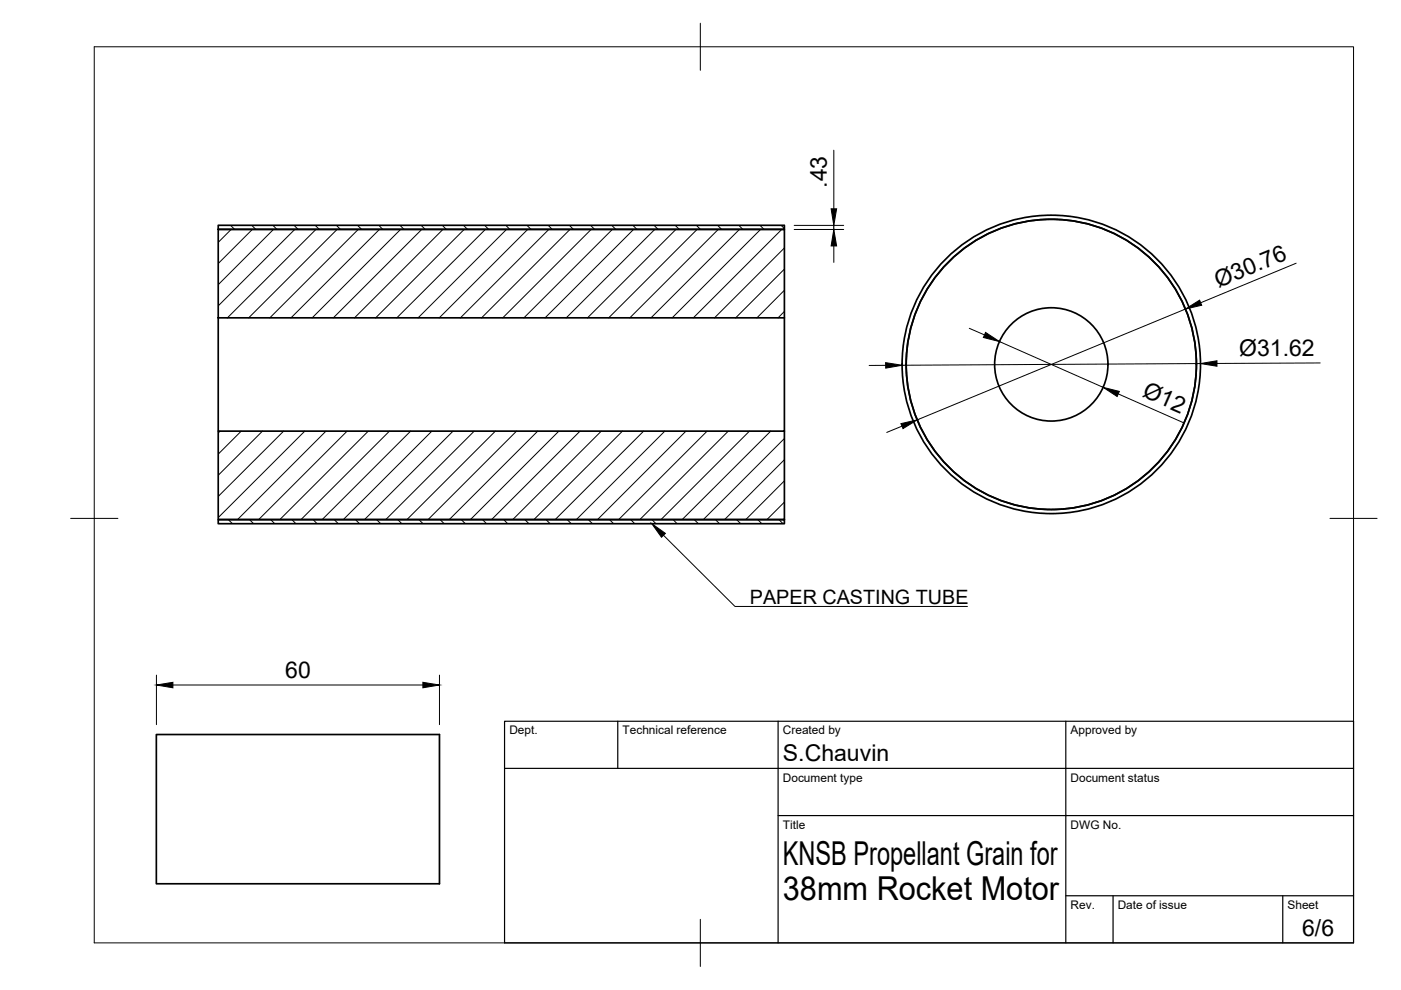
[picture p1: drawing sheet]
<svg xmlns="http://www.w3.org/2000/svg" width="297mm" height="210mm" viewBox="0 0 297 210" stroke-linecap="round" stroke-linejoin="round" font-family="sans-serif">
<!-- layer: Visible -->
<g fill="none" stroke="#000" stroke-width=".36">
<path d="M46.3 48.6h120v18.8h-120zM46.3 47.8h120v.8h-120zM46.3 67.4v24M166.3 67.4v42.8h-120v-18.8h120M46.3 110.2h120v.8h-120zM33.1 155.7h60.1v31.7h-60.1z"/>
<circle cx="222.9" cy="77.3" r="30.8"/>
<circle cx="222.9" cy="77.3" r="12"/>
<circle cx="222.9" cy="77.3" r="31.6"/>
</g>
<!-- layer: BORDER -->
<path d="M20 9.9h267v190h-267zM148.5 4.9v10M15 109.9h10M282 109.9h10M148.5 194.9v10" fill="none" stroke="#000" stroke-width=".21"/>
<!-- layer: TITLEBLOCK -->
<path d="M107 152.9h180v47h-180zM131 152.9v10M165 152.9v47M226 152.9v47M107 162.9h180M165 172.9h122M226 189.9h61M236 189.9v10M272 189.9v10" fill="none" stroke="#000" stroke-width=".25"/>
<!-- layer: Hatching -->
<g fill="none" stroke="#000" stroke-width=".21">
<path d="M48.9 47.8l.9 .9M49 48.7l-2.7 2.7M53.4 47.8l.9 .9M53.5 48.7l-7.2 7.2M57.9 47.8l.8 .9M58 48.7l-11.7 11.6M62.4 47.8l.8 .9M62.5 48.7l-16.2 16.1M66.8 47.8l.9 .9M67 48.7l-18.8 18.7M71.3 47.8l.9 .9M71.5 48.7l-18.8 18.7"/>
<path d="M75.8 47.8l.9 .9M75.9 48.7l-18.7 18.7M80.3 47.8l.9 .9M80.4 48.7l-18.7 18.7M84.8 47.8l.9 .9M84.9 48.7l-18.7 18.7M89.3 47.8l.9 .9M89.4 48.7l-18.7 18.7M93.8 47.8l.9 .9M93.9 48.7l-18.8 18.7M98.3 47.8l.8 .9M98.4 48.7l-18.8 18.7"/>
<path d="M102.8 47.8l.8 .9M102.9 48.7l-18.8 18.7M107.3 47.8l.8 .9M107.4 48.7l-18.8 18.7M111.7 47.8l.9 .9M111.9 48.7l-18.8 18.7M116.2 47.8l.9 .9M116.4 48.7l-18.8 18.7M120.7 47.8l.9 .9M120.8 48.7l-18.7 18.7M125.2 47.8l.9 .9M125.3 48.7l-18.7 18.7"/>
<path d="M129.7 47.8l.9 .9M129.8 48.7l-18.7 18.7M134.2 47.8l.9 .9M134.3 48.7l-18.8 18.7M138.7 47.8l.9 .9M138.8 48.7l-18.8 18.7M143.2 47.8l.8 .9M143.3 48.7l-18.8 18.7M147.7 47.8l.8 .9M147.8 48.7l-18.8 18.7M152.2 47.8l.8 .9M152.3 48.7l-18.8 18.7"/>
<path d="M156.7 47.8l.8 .9M156.8 48.7l-18.8 18.7M161.1 47.8l.9 .9M161.2 48.7l-18.7 18.7M165.6 47.8l.7 .6M165.7 48.7l-18.7 18.7M166.3 52.6l-14.8 14.8M166.3 57.1l-10.3 10.3M166.3 61.6l-5.8 5.8M166.3 66.1l-1.3 1.3M46.7 91.4l-.4 .4M51.1 91.4l-4.8 4.9"/>
<path d="M55.6 91.4l-9.3 9.3M60.1 91.4l-13.8 13.8M64.6 91.4l-18.3 18.3M69.1 91.4l-18.7 18.8M73.6 91.4l-18.8 18.8M78.1 91.4l-18.8 18.8M82.6 91.4l-18.8 18.8M87.1 91.4l-18.8 18.8M91.6 91.4l-18.8 18.8M96.1 91.4l-18.8 18.8M100.5 91.4l-18.7 18.8M105 91.4l-18.7 18.8"/>
<path d="M109.5 91.4l-18.7 18.8M114 91.4l-18.8 18.8M118.5 91.4l-18.8 18.8M123 91.4l-18.8 18.8M127.5 91.4l-18.8 18.8M132 91.4l-18.8 18.8M136.5 91.4l-18.8 18.8M140.9 91.4l-18.7 18.8M145.4 91.4l-18.7 18.8M149.9 91.4l-18.7 18.8M154.4 91.4l-18.7 18.8M158.9 91.4l-18.8 18.8"/>
<path d="M163.4 91.4l-18.8 18.8M166.3 93l-17.2 17.2M166.3 97.5l-12.7 12.7M48.4 110.2l.9 .8M52.9 110.2l.9 .8M57.4 110.2l.9 .8M61.9 110.2l.8 .8M66.4 110.2l.8 .8M70.9 110.2l.8 .8M75.4 110.2l.8 .8M79.8 110.2l.9 .8M84.3 110.2l.9 .8"/>
<path d="M88.8 110.2l.9 .8M93.3 110.2l.9 .8M97.8 110.2l.9 .8M102.3 110.2l.8 .8M106.8 110.2l.8 .8M111.3 110.2l.8 .8M115.8 110.2l.8 .8M120.2 110.2l.9 .8M124.7 110.2l.9 .8M129.2 110.2l.9 .8M133.7 110.2l.9 .8M138.2 110.2l.9 .8"/>
<path d="M142.7 110.2l.9 .8M147.2 110.2l.9 .8M151.7 110.2l.8 .8M156.2 110.2l.8 .8M160.7 110.2l.8 .8M165.1 110.2l.9 .8M166.3 102l-8.2 8.2M166.3 106.5l-3.7 3.7"/>
</g>
<!-- layer: FD_Dimensions -->
<g fill="none" stroke="#000" stroke-width=".21">
<path d="M176.8 31.8v12.5M168.4 48.7h10.5M168.4 47.8h10.5M176.8 47.8v.9M176.8 52.1v3.5M274.8 55.8l-20.2 8.4M187.8 77.5h-3.5M205.5 69.6l3.2 1.4M211.9 72.4l22 9.7M251.3 65.5l-56.8 23.5M254.5 77.1l-63.2 .3M279.9 77l-21.9 .1"/>
<path d="M191.2 90.4l-3.2 1.3M237.1 83.5l13.8 6.1M33.2 143.1v10.5M36.7 145.2h53M93.2 143.1v10.5"/>
</g>
<path d="M176.8 48.7l.6 3.4h-1.2zM176.2 44.3h1.2l-.6 3.5zM187.8 76.9l3.5 .5-3.5 .7zM209 70.5l2.9 1.9-3.4-.8zM251.3 65.5l3-1.9 .5 1.1zM254.5 77.1l3.5-.6v1.2zM191 89.8l3.5-.8-3 1.9zM233.9 82.1l3.4 .9-.4 1.1zM33.2 145.2l3.5-.5v1.1zM89.7 144.7l3.5 .5-3.5 .6z" fill="#000" stroke="#000" stroke-width=".21"/>
<!-- layer: Leaders -->
<path d="M138.2 111l2.9 2.1-.8 .8z" fill="#000" stroke="#000" stroke-width=".21"/>
<path d="M140.7 113.5l15.1 15.1h49.3" fill="none" stroke="#000" stroke-width=".21"/>
<g font-size="7">
<text x="166" y="183.4">KNSB Propellant Grain for</text>
<text x="166" y="190.9">38mm Rocket Motor</text>
</g>
<g font-size="4.9">
<text x="175.3" y="39.8" transform="rotate(-90 175.3 39.8)">.43</text>
<text x="258.3" y="61" transform="rotate(-22 258.3 61)">Ø30.76</text>
<text x="262.7" y="75.5">Ø31.62</text>
<text x="242" y="84" transform="rotate(24 242 84)">Ø12</text>
<text x="60.5" y="143.8">60</text>
<text x="166" y="161.4">S.Chauvin</text>
<text x="276.1" y="198.6">6/6</text>
</g>
<text font-size="4.2" x="159" y="128">PAPER CASTING TUBE</text>
<g font-size="2.5">
<text x="108" y="155.7">Dept.</text>
<text x="132" y="155.7">Technical reference</text>
<text x="166" y="155.7">Created by</text>
<text x="227" y="155.7">Approved by</text>
<text x="166" y="165.7">Document type</text>
<text x="227" y="165.7">Document status</text>
<text x="166" y="175.7">Title</text>
<text x="227" y="175.7">DWG No.</text>
<text x="227" y="192.7">Rev.</text>
<text x="237" y="192.7">Date of issue</text>
<text x="273" y="192.7">Sheet</text>
</g>
</svg>
